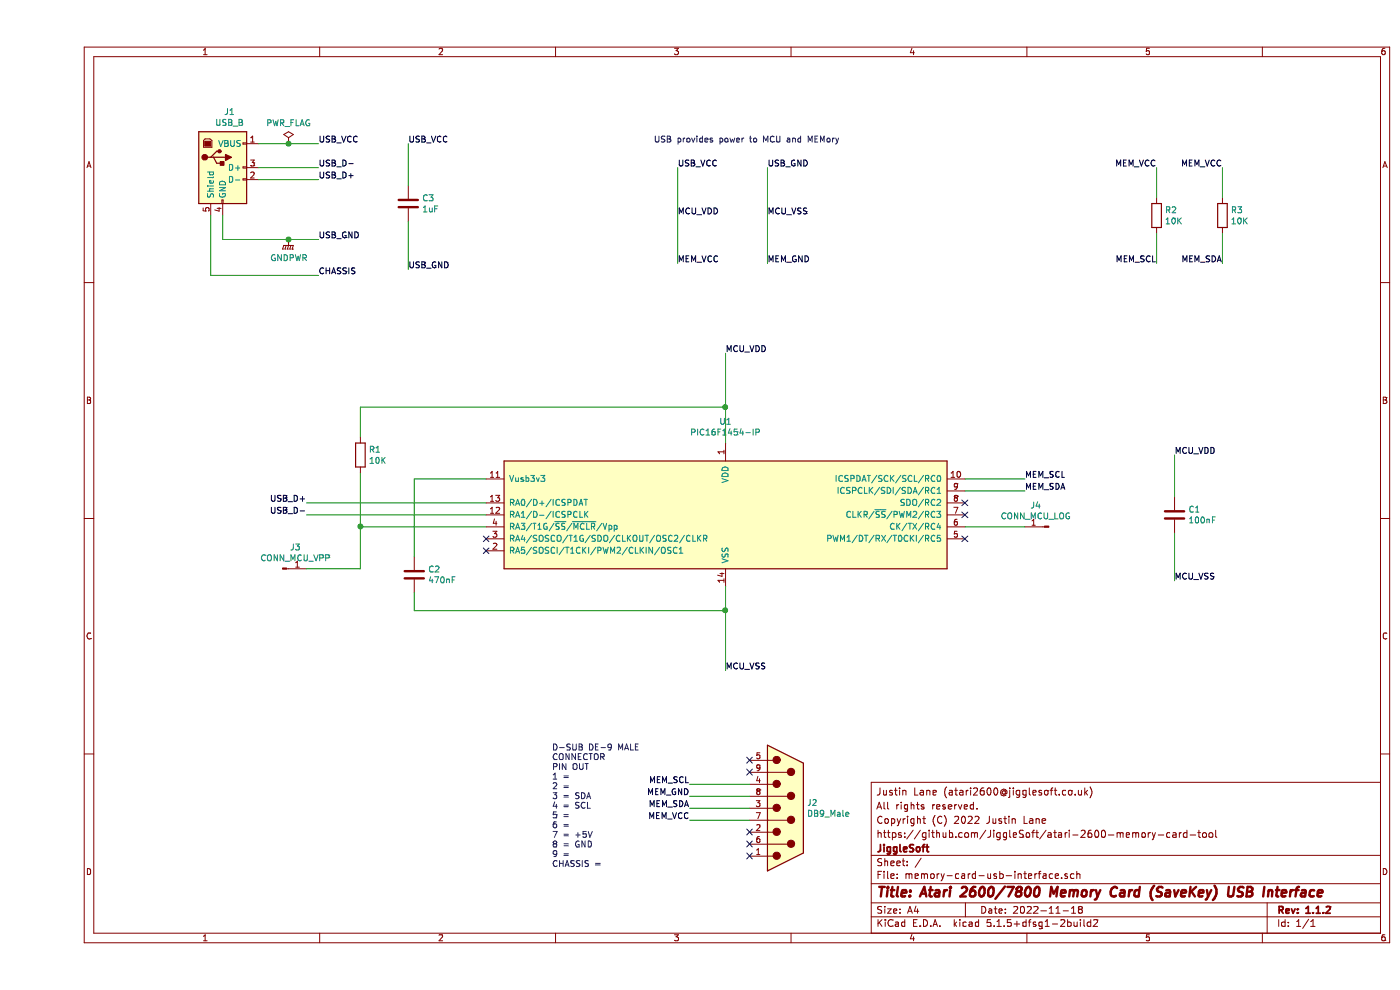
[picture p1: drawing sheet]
EESchema Schematic File Version 4
EELAYER 30 0
EELAYER END
$Descr A4 11693 8268
encoding utf-8
Sheet 1 1
Title "Atari 2600/7800 Memory Card (SaveKey) USB Interface"
Date "2022-11-18"
Rev "1.1.2"
Comp "JiggleSoft"
Comment1 "https://github.com/JiggleSoft/atari-2600-memory-card-tool"
Comment2 "Copyright (C) 2022 Justin Lane"
Comment3 "All rights reserved."
Comment4 "Justin Lane (atari2600@jigglesoft.co.uk)"
$EndDescr
$Comp
L Device:C C1
U 1 1
P 9500 4300
F 0 "C1" H 9615 4346 50  0000 L CNN
F 1 "100nF" H 9615 4255 50  0000 L CNN
F 2 "Capacitor_THT:C_Disc_D3.8mm_W2.6mm_P2.50mm" H 9538 4150 50  0001 C CNN
F 3 "~" H 9500 4300 50  0001 C CNN
	1    9500 4300
	1    0    0    -1  
$EndComp
$Comp
L Device:R R1
U 1 1
P 2700 3800
F 0 "R1" H 2770 3846 50  0000 L CNN
F 1 "10K" H 2770 3755 50  0000 L CNN
F 2 "Resistor_THT:R_Axial_DIN0207_L6.3mm_D2.5mm_P7.62mm_Horizontal" V 2630 3800 50  0001 C CNN
F 3 "~" H 2700 3800 50  0001 C CNN
	1    2700 3800
	1    0    0    -1  
$EndComp
Text Label 5350 1400 0    50   ~ 0
USB_VCC
Text Label 6100 1400 0    50   ~ 0
USB_GND
Wire Wire Line
	2250 4200 3750 4200
Wire Wire Line
	7750 4000 8250 4000
$Comp
L Device:C C2
U 1 1
P 3150 4800
F 0 "C2" H 3265 4846 50  0000 L CNN
F 1 "470nF" H 3265 4755 50  0000 L CNN
F 2 "Capacitor_THT:C_Disc_D3.8mm_W2.6mm_P2.50mm" H 3188 4650 50  0001 C CNN
F 3 "~" H 3150 4800 50  0001 C CNN
	1    3150 4800
	1    0    0    -1  
$EndComp
Wire Wire Line
	9500 4150 9500 3800
Wire Wire Line
	9500 4850 9500 4450
Text Label 9500 3800 0    50   ~ 0
MCU_VDD
Text Label 9500 4850 0    50   ~ 0
MCU_VSS
Text Label 5750 2950 0    50   ~ 0
MCU_VDD
Text Label 5750 5600 0    50   ~ 0
MCU_VSS
Text Label 2250 4300 2    50   ~ 0
USB_D-
Text Label 2250 4200 2    50   ~ 0
USB_D+
Wire Wire Line
	3750 4000 3150 4000
Wire Wire Line
	3150 5100 5750 5100
Wire Wire Line
	5750 5100 5750 4900
Connection ~ 5750 5100
Wire Wire Line
	5750 3700 5750 3400
Text Label 3100 2250 0    50   ~ 0
USB_GND
Text Label 3100 1200 0    50   ~ 0
USB_VCC
Wire Wire Line
	3100 1550 3100 1200
Wire Wire Line
	3100 1850 3100 2250
Text Label 5350 1800 0    50   ~ 0
MCU_VDD
Text Label 6100 1800 0    50   ~ 0
MCU_VSS
Text Label 6100 2200 0    50   ~ 0
MEM_GND
Text Label 5350 2200 0    50   ~ 0
MEM_VCC
Wire Wire Line
	5350 2200 5350 1400
Wire Wire Line
	6100 1400 6100 2200
Text Label 8250 4100 0    50   ~ 0
MEM_SDA
Text Label 8250 4000 0    50   ~ 0
MEM_SCL
Wire Wire Line
	2700 3650 2700 3400
Wire Wire Line
	2700 3400 5750 3400
Connection ~ 5750 3400
Wire Wire Line
	5750 3400 5750 2950
NoConn ~ 3750 4500
NoConn ~ 3750 4600
NoConn ~ 7750 4500
$Comp
L Device:C C3
U 1 1
P 3100 1700
F 0 "C3" H 3215 1746 50  0000 L CNN
F 1 "1uF" H 3215 1655 50  0000 L CNN
F 2 "Capacitor_THT:C_Disc_D5.0mm_W2.5mm_P2.50mm" H 3138 1550 50  0001 C CNN
F 3 "~" H 3100 1700 50  0001 C CNN
	1    3100 1700
	1    0    0    -1  
$EndComp
Wire Wire Line
	5750 5100 5750 5600
NoConn ~ 7750 4300
NoConn ~ 7750 4200
Text Notes 5150 1200 0    50   ~ 0
USB provides power to MCU and MEMory
Text Notes 4300 7250 0    50   ~ 0
D-SUB DE-9 MALE\nCONNECTOR\nPIN OUT\n1 = \n2 =\n3 = SDA\n4 = SCL\n5 = \n6 = \n7 = +5V\n8 = GND\n9 =\nCHASSIS =
Wire Wire Line
	2250 4300 3750 4300
Wire Wire Line
	3750 4400 2700 4400
Wire Wire Line
	2700 4400 2700 3950
Wire Wire Line
	3150 4950 3150 5100
Wire Wire Line
	3150 4000 3150 4650
Text Label 5450 6850 2    50   ~ 0
MEM_VCC
Text Label 5450 6650 2    50   ~ 0
MEM_GND
Text Label 5450 6550 2    50   ~ 0
MEM_SCL
Text Label 5450 6750 2    50   ~ 0
MEM_SDA
NoConn ~ 5950 7150
NoConn ~ 5950 7050
NoConn ~ 5950 6950
NoConn ~ 5950 6450
NoConn ~ 5950 6350
Wire Wire Line
	5450 6850 5950 6850
Wire Wire Line
	5450 6550 5950 6550
Wire Wire Line
	5450 6750 5950 6750
Wire Wire Line
	5450 6650 5950 6650
$Comp
L Connector:DB9_Male J2
U 1 1
P 6250 6750
F 0 "J2" H 6430 6796 50  0000 L CNN
F 1 "DB9_Male" H 6430 6705 50  0000 L CNN
F 2 "Connector_Dsub:DSUB-9_Male_EdgeMount_P2.77mm" H 6250 6750 50  0001 C CNN
F 3 " ~" H 6250 6750 50  0001 C CNN
	1    6250 6750
	1    0    0    -1  
$EndComp
Wire Wire Line
	2100 2000 2350 2000
Connection ~ 2100 2000
Wire Wire Line
	2100 1200 2350 1200
Connection ~ 2100 1200
$Comp
L power:PWR_FLAG #FLG01
U 1 1
P 2100 1200
F 0 "#FLG01" H 2100 1275 50  0001 C CNN
F 1 "PWR_FLAG" H 2100 1373 50  0000 C CNN
F 2 "" H 2100 1200 50  0001 C CNN
F 3 "~" H 2100 1200 50  0001 C CNN
	1    2100 1200
	1    0    0    -1  
$EndComp
Text Label 2350 1200 0    50   ~ 0
USB_VCC
Wire Wire Line
	1850 1200 2100 1200
Text Label 2350 2300 0    50   ~ 0
CHASSIS
Wire Wire Line
	1450 2300 2350 2300
Wire Wire Line
	1450 1800 1450 2300
Wire Wire Line
	1550 2000 2100 2000
Wire Wire Line
	1550 1800 1550 2000
Wire Wire Line
	1850 1400 2350 1400
Wire Wire Line
	1850 1500 2350 1500
$Comp
L Connector:USB_B J1
U 1 1
P 1550 1400
F 0 "J1" H 1607 1867 50  0000 C CNN
F 1 "USB_B" H 1607 1776 50  0000 C CNN
F 2 "Connector_USB:USB_B_OST_USB-B1HSxx_Horizontal" H 1700 1350 50  0001 C CNN
F 3 " ~" H 1700 1350 50  0001 C CNN
	1    1550 1400
	1    0    0    -1  
$EndComp
Text Label 2350 2000 0    50   ~ 0
USB_GND
Text Label 2350 1500 0    50   ~ 0
USB_D+
Text Label 2350 1400 0    50   ~ 0
USB_D-
$Comp
L power:GNDPWR #PWR01
U 1 1
P 2100 2000
F 0 "#PWR01" H 2100 1800 50  0001 C CNN
F 1 "GNDPWR" H 2104 1846 50  0000 C CNN
F 2 "" H 2100 1950 50  0001 C CNN
F 3 "" H 2100 1950 50  0001 C CNN
	1    2100 2000
	1    0    0    -1  
$EndComp
Wire Wire Line
	2700 4400 2700 4750
Wire Wire Line
	2700 4750 2250 4750
Connection ~ 2700 4400
$Comp
L Connector:Conn_01x01_Male J3
U 1 1
P 2050 4750
F 0 "J3" H 2158 4931 50  0000 C CNN
F 1 "CONN_MCU_VPP" H 2158 4840 50  0000 C CNN
F 2 "Connector_PinHeader_2.54mm:PinHeader_1x01_P2.54mm_Vertical" H 2050 4750 50  0001 C CNN
F 3 "~" H 2050 4750 50  0001 C CNN
	1    2050 4750
	1    0    0    -1  
$EndComp
$Comp
L Connector:Conn_01x01_Male J4
U 1 1
P 8450 4400
F 0 "J4" H 8558 4581 50  0000 C CNN
F 1 "CONN_MCU_LOG" H 8558 4490 50  0000 C CNN
F 2 "Connector_PinHeader_2.54mm:PinHeader_1x01_P2.54mm_Vertical" H 8450 4400 50  0001 C CNN
F 3 "~" H 8450 4400 50  0001 C CNN
	1    8450 4400
	-1   0    0    -1  
$EndComp
Wire Wire Line
	8250 4400 7750 4400
$Comp
L Device:R R2
U 1 1
P 9350 1800
F 0 "R2" H 9420 1846 50  0000 L CNN
F 1 "10K" H 9420 1755 50  0000 L CNN
F 2 "Resistor_THT:R_Axial_DIN0207_L6.3mm_D2.5mm_P7.62mm_Horizontal" V 9280 1800 50  0001 C CNN
F 3 "~" H 9350 1800 50  0001 C CNN
	1    9350 1800
	1    0    0    -1  
$EndComp
Wire Wire Line
	9350 1650 9350 1400
$Comp
L Device:R R3
U 1 1
P 9900 1800
F 0 "R3" H 9970 1846 50  0000 L CNN
F 1 "10K" H 9970 1755 50  0000 L CNN
F 2 "Resistor_THT:R_Axial_DIN0207_L6.3mm_D2.5mm_P7.62mm_Horizontal" V 9830 1800 50  0001 C CNN
F 3 "~" H 9900 1800 50  0001 C CNN
	1    9900 1800
	1    0    0    -1  
$EndComp
Wire Wire Line
	9900 1650 9900 1400
Wire Wire Line
	7750 4100 8250 4100
Text Label 9350 1400 2    50   ~ 0
MEM_VCC
Text Label 9350 2200 2    50   ~ 0
MEM_SCL
Text Label 9900 2200 2    50   ~ 0
MEM_SDA
$Comp
L MCU_Microchip_PIC16:PIC16F1454-IP U1
U 1 1
P 5750 4300
F 0 "U1" H 5750 5081 50  0000 C CNN
F 1 "PIC16F1454-IP" H 5750 4990 50  0000 C CNN
F 2 "Package_DIP:DIP-14_W7.62mm_Socket" H 5750 4300 50  0001 C CNN
F 3 "http://ww1.microchip.com/downloads/en/DeviceDoc/41639A.pdf" H 5750 4300 50  0001 C CNN
	1    5750 4300
	1    0    0    -1  
$EndComp
Wire Wire Line
	9350 2200 9350 1950
Wire Wire Line
	9900 2200 9900 1950
Text Label 9900 1400 2    50   ~ 0
MEM_VCC
$EndSCHEMATC
